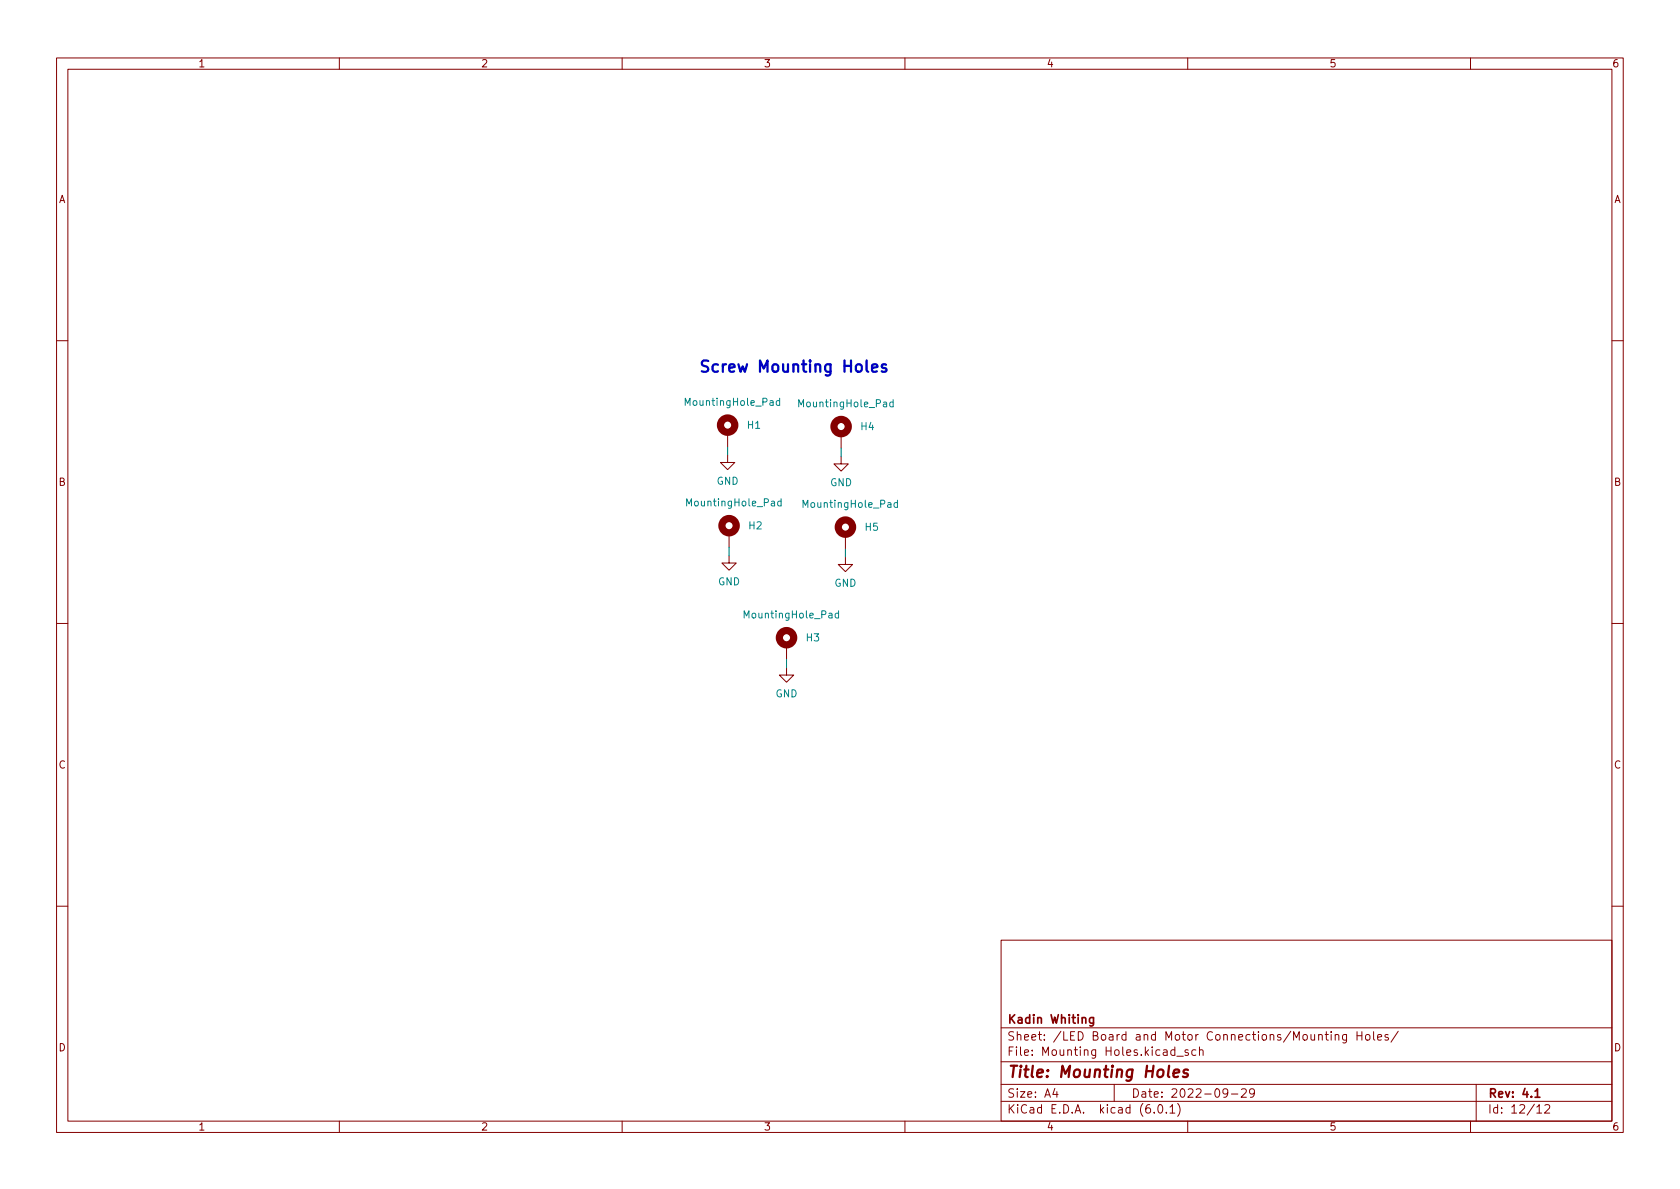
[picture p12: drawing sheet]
<svg xmlns="http://www.w3.org/2000/svg" width="297mm" height="210mm" viewBox="0 0 297 210" stroke-linecap="round" stroke-linejoin="round" font-family="sans-serif">
<g fill="none" stroke="#840000" stroke-width=".18">
<path d="M10 10.2h277v190.1h-277zM12 12.2h273v186.1h-273zM60 10.2v2M110 10.2v2M160 10.2v2M210 10.2v2M260 10.2v2M10 60.2h2M128.7 76.4v2.6M148.7 76.7v2.5M285 60.2h2M128.7 80.5v1.3h1.2l-1.2 1.3-1.3-1.3h1.3"/>
<path d="M128.9 98.3v1.3h1.3l-1.3 1.2-1.3-1.2h1.3M128.9 94.2v2.6M148.7 80.8v1.2h1.3l-1.3 1.3-1.3-1.3h1.3M149.5 98.5v1.3h1.2l-1.2 1.3-1.3-1.3h1.3M149.5 94.5v2.5M10 110.2h2M139.1 118.1v1.3h1.2l-1.2 1.2-1.3-1.2h1.3M139.1 114v2.6M285 110.2h2M10 160.2h2M177 166.3h108v32h-108zM285 160.2h2"/>
<path d="M60 198.3v2M110 198.3v2M160 198.3v2M177 194.8h108M177 191.8h108M177 187.8h108M177 181.8h108M186.5 192.5l-.4 1h1M186.9 193v1M197 191.8v3M204.1 196.7v.1M204.9 195.4l.2-.1a.81 .81 0 0 1 .6 .7 .81 .81 0 0 1-.3 .8h-.2a.81 .81 0 0 1-.6-.6 .81 .81 0 0 1 .3-.8z"/>
<path d="M206.2 196.7v.1M206.9 195.8l.4-.5v1.5M206.9 196.8h.8M207.7 185.7l-.4-.1-.3 .3v.4l.1 .3h.6M207.7 185.1v1.5M208.1 186.8h1.1M208.2 195.1a1.72 1.72 0 0 1 0 2.3M210 198.3v2M210.1 185.7l-.4-.1-.2 .2 .1 .3 .5 .1v.4h-.6M211.4 185.7l-.4-.1-.3 .3v.4l.2 .3h.5M212.1 185.8l.2-.2 .3 .1 .1 .9M212.1 185.1v1.5"/>
<path d="M217.1 193.2l-.3 .3h-.3l-.3-.3 .2-.6 .4-.1 .2 .2a.99 .99 0 0 1-.4 1.3h-.2M217.7 193.5h1.2M219.5 192.7l.6-.2 .2 .2 .1 .3-1 1h1M221.8 193.2l-.3 .3-.4-.1-.2-.2 .2-.6 .4-.1 .2 .2a.99 .99 0 0 1-.3 1.3h-.3M234.3 182.9h.6M234.5 182.4v1.3l.4 .2M235.4 182.4v.2M235.4 182.9v1M236.1 183.1l.2-.2 .3 .1 .1 .9M236.1 182.9v1M238.1 182.9v1.2l-.3 .3h-.4M238.1 183l-.5-.1-.2 .3v.4l.1 .3h.6"/>
<path d="M239.9 182.4v1.5M239.9 183.1h.9M240.8 182.4v1.5M241.5 183.1l.2-.2 .4 .2 .1 .5-.1 .3h-.4l-.2-.1zM242.9 182.4v1.3l.2 .2M243.6 183.4l.7-.1-.1-.3-.4-.1-.2 .2v.8h.6M245.4 183l-.3-.1-.2 .2v.3l.5 .1v.4h-.5M247.2 182.4l-1.3 1.9M260 198.3v2M261 191.8v6.5M271.7 195.8l.5-.5v1.5M271.7 196.8h.9"/>
<path d="M273.1 195.5l.6-.2 .2 .2 .1 .3-.9 1h.9"/>
</g>
<path d="M193.3 179.9v1.2l-.2 .3h-.4M193.3 180l-.4-.1-.3 .3v.4l.2 .3h.5M271.4 193l.4-.5v1.5M271.4 194h.9" fill="none" stroke="#840000" stroke-width=".3"/>
<path d="M207.5 189.8l1-.2-.1-.4-.1-.1-.6 .1-.2 1 .2 .3 .6-.1M210 189.2a.49 .49 0 0 0-.7 .3v.2l.7 .2v.3l-.3 .3-.6-.1" fill="none" stroke="#840000" stroke-width=".4"/>
<g fill="none" stroke="#840000" stroke-width="1.3">
<circle cx="128.7" cy="75.2" r="1.27"/>
<circle cx="148.7" cy="75.4" r="1.27"/>
<circle cx="128.9" cy="93" r="1.27"/>
<circle cx="149.5" cy="93.2" r="1.27"/>
<circle cx="139.1" cy="112.8" r="1.27"/>
</g>
<path d="M137.9 70.9l-.4-.1-.3 .3 .2 .5h.5M137.9 70.4v1.3M157.9 71.2l-.3-.1-.3 .2 .1 .6h.5M157.9 70.7v1.2M138.1 88.7l-.4-.1-.2 .3 .1 .5h.5M138.1 88.2v1.3M158.7 88.9h-.4l-.2 .2 .1 .6h.5M158.7 88.5v1.2M148.3 108.5l-.4-.1-.2 .3 .1 .5h.5M148.3 108v1.3" fill="none" stroke="#008484" stroke-width=".18"/>
<path d="M154.2 65.1l.9-.2-.1-.4-.5-.1-.3 .3 .1 1h.2h.5M156.7 64.5l-.5-.1-.3 .3 .1 .3 .7 .2 .1 .2-.1 .3h-.2h-.6" fill="none" stroke="#0000c2" stroke-width=".4"/>
<path d="M128.7 79v1.5M148.7 79.2v1.6M128.9 96.8v1.5M149.5 97v1.5M139.1 116.6v1.5" fill="none" stroke="#008400" stroke-width=".18"/>
<text font-size="2.8" fill="#0000c2" x="123.4" y="65.8">Screw Mounting Holes</text>
<text font-size="2.8" fill="#840000" x="178" y="190.6">Title: Mounting Holes</text>
<g font-size="2.1" fill="#840000">
<text x="178" y="184">Sheet: /LED Board and Motor Connections/Mounting Holes/</text>
<text x="178" y="181">Kadin Whiting</text>
<text x="178" y="186.7">File: Mounting Holes.kicad_sch</text>
<text x="178" y="196.9">KiCad E.D.A. kicad (6.0.1)</text>
<text x="178" y="194.1">Size: A4</text>
<text x="200" y="194.1">Date: 2022-09-29</text>
<text x="263" y="194.1">Rev: 4.1</text>
<text x="263" y="196.9">Id: 12/12</text>
</g>
<g font-size="1.8" fill="#840000">
<text x="35" y="11.9">1</text>
<text x="85" y="11.9">2</text>
<text x="135" y="11.9">3</text>
<text x="185" y="11.9">4</text>
<text x="235" y="11.9">5</text>
<text x="285" y="11.9">6</text>
<text x="10.3" y="35.9">A</text>
<text x="285.3" y="35.9">A</text>
<text x="10.3" y="85.9">B</text>
<text x="285.3" y="85.9">B</text>
<text x="10.3" y="135.9">C</text>
<text x="285.3" y="135.9">C</text>
<text x="10.3" y="185.9">D</text>
<text x="285.3" y="185.9">D</text>
<text x="35" y="199.9">1</text>
<text x="85" y="199.9">2</text>
<text x="135" y="199.9">3</text>
<text x="185" y="199.9">4</text>
<text x="235" y="199.9">5</text>
<text x="285" y="199.9">6</text>
</g>
<g font-size="1.8" fill="#008484">
<text x="121.5" y="71.7">MountingHole_Pad</text>
<text x="132.2" y="75.8">H1</text>
<text x="141.6" y="72">MountingHole_Pad</text>
<text x="152.2" y="76.1">H4</text>
<text x="121.7" y="89.5">MountingHole_Pad</text>
<text x="126.7" y="85.7">GND</text>
<text x="142.3" y="89.8">MountingHole_Pad</text>
<text x="146.8" y="86">GND</text>
<text x="132.4" y="93.6">H2</text>
<text x="153" y="93.8">H5</text>
<text x="126.9" y="103.5">GND</text>
<text x="147.5" y="103.7">GND</text>
<text x="131.9" y="109.3">MountingHole_Pad</text>
<text x="142.6" y="113.4">H3</text>
<text x="137.1" y="123.3">GND</text>
</g>
</svg>
